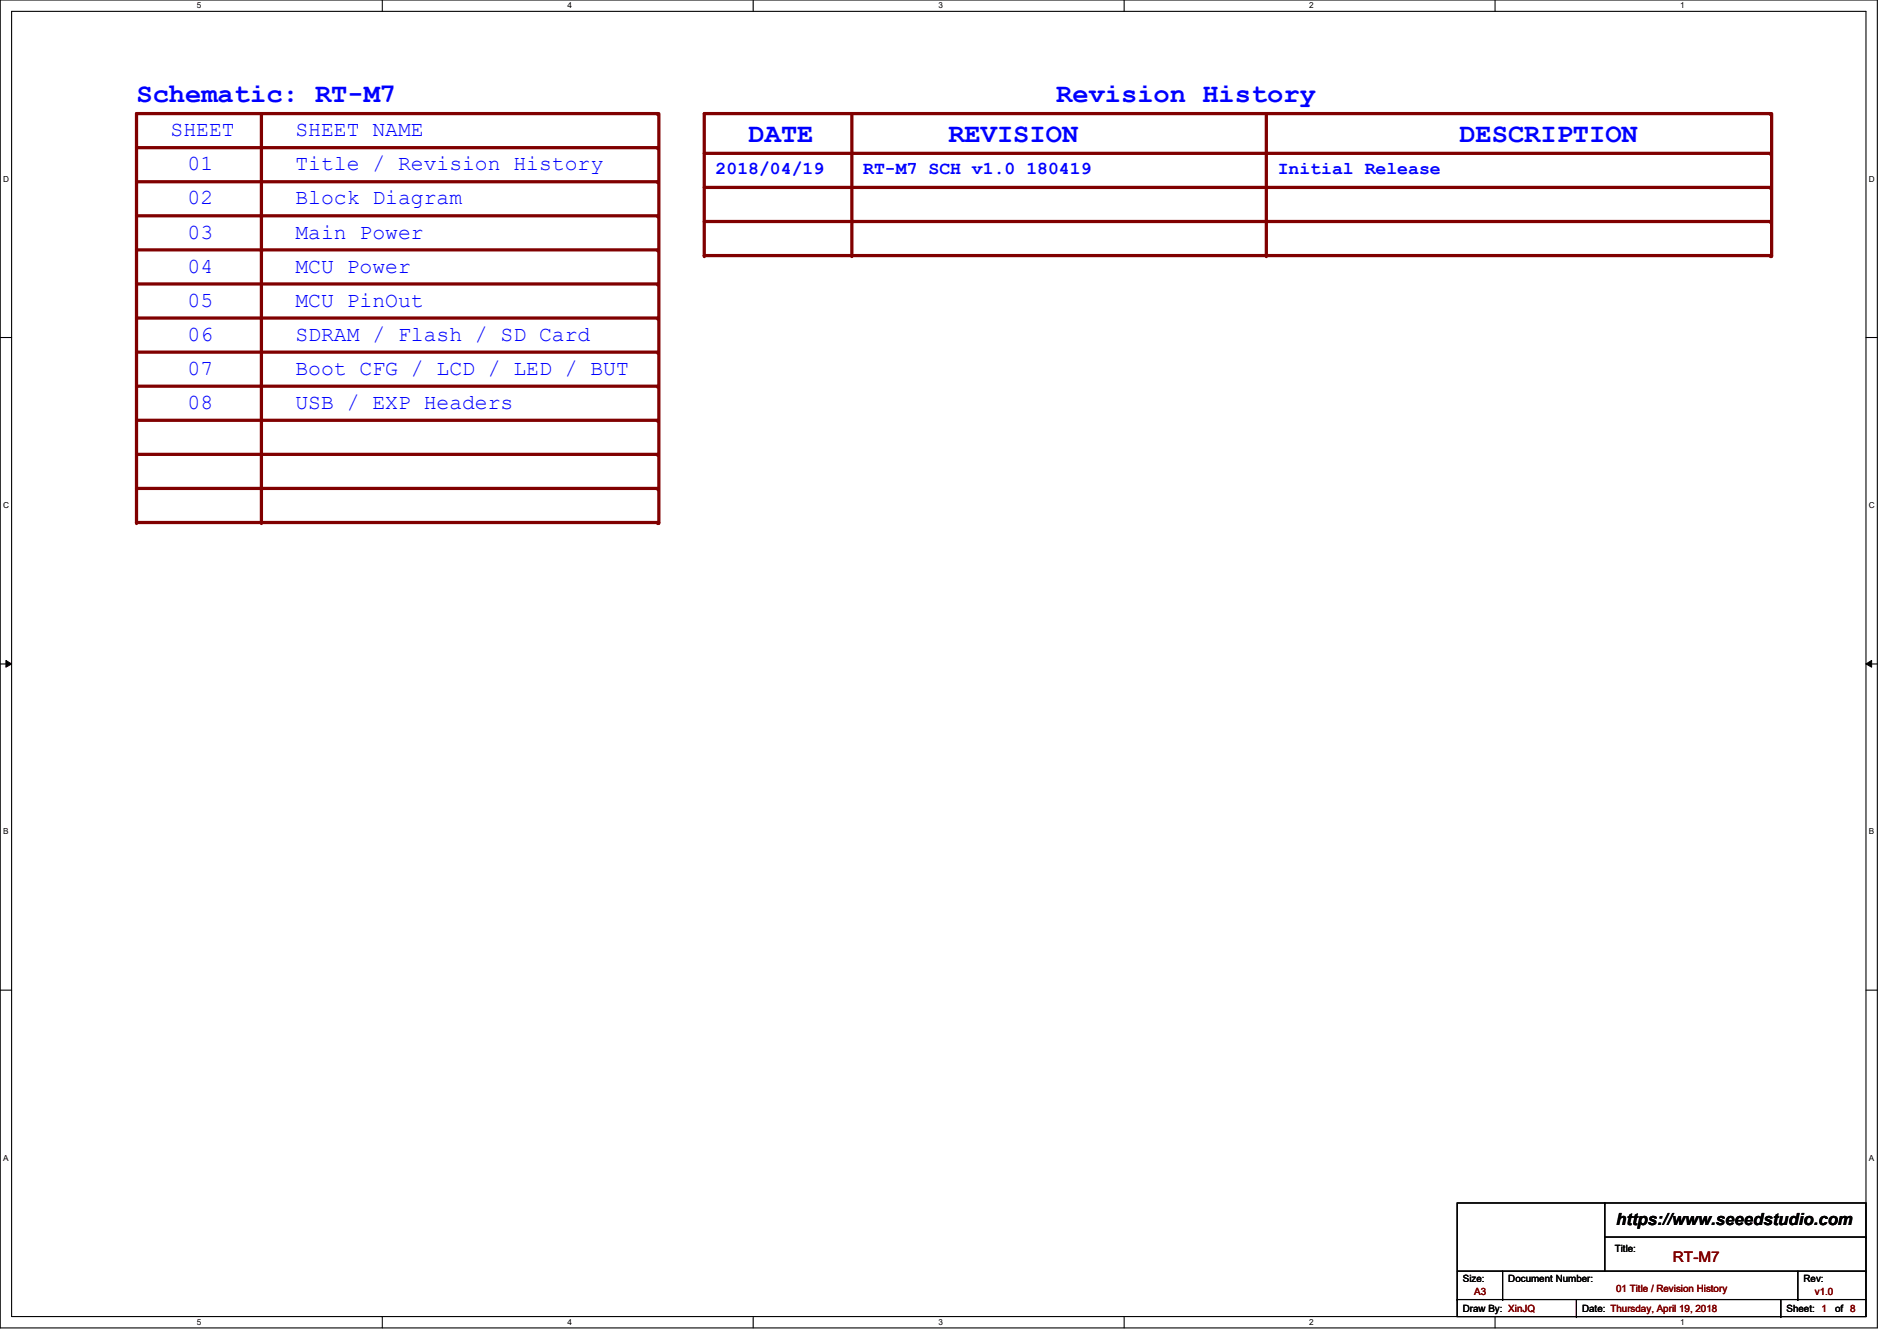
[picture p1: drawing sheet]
<svg xmlns="http://www.w3.org/2000/svg" width="297mm" height="210mm" viewBox="0 0 297 210" stroke-linecap="round" stroke-linejoin="round" font-family="sans-serif">
<path d="M0 0h294v207.9h-294zM1.8 1.8h290.4v204.3h-290.4z" fill="none" stroke="#000" stroke-width=".17"/>
<g fill="#fff">
<path d="M30.8 .2h.7v1.4h-.7z"/>
<path d="M30.8 206.2h.7v1.4h-.7z"/>
</g>
<path d="M59.9 0v1.8M59.9 206.1v1.8" fill="none" stroke="#000" stroke-width=".17"/>
<g fill="#fff">
<path d="M88.9 .2h.6v1.4h-.6z"/>
<path d="M88.9 206.2h.6v1.4h-.6z"/>
</g>
<path d="M117.9 0v1.8M117.9 206.1v1.8" fill="none" stroke="#000" stroke-width=".17"/>
<g fill="#fff">
<path d="M146.9 .2h.7v1.4h-.7z"/>
<path d="M146.9 206.2h.7v1.4h-.7z"/>
</g>
<path d="M176 0v1.8M176 206.1v1.8" fill="none" stroke="#000" stroke-width=".17"/>
<g fill="#fff">
<path d="M205 .2h.7v1.4h-.7z"/>
<path d="M205 206.2h.7v1.4h-.7z"/>
</g>
<path d="M234.1 0v1.8M234.1 206.1v1.8" fill="none" stroke="#000" stroke-width=".17"/>
<g fill="#fff">
<path d="M263.1 .2h.7v1.4h-.7z"/>
<path d="M263.1 206.2h.7v1.4h-.7z"/>
<path d="M.5 27.3h.9v1.4h-.9z"/>
<path d="M292.6 27.3h.9v1.4h-.9z"/>
<path d="M.5 78.4h.9v1.4h-.9z"/>
<path d="M292.6 78.4h.9v1.4h-.9z"/>
</g>
<path d="M0 52.8h1.8M292.2 52.8h1.8" fill="none" stroke="#000" stroke-width=".17"/>
<g fill="#fff">
<path d="M.5 129.5h.8v1.4h-.8z"/>
<path d="M292.6 129.5h.9v1.4h-.9z"/>
</g>
<path d="M0 103.9h1.8M292.2 103.9h1.8" fill="none" stroke="#000" stroke-width=".17"/>
<path d="M.9 103.4l.9 .5-.9 .5zM292.2 103.9l.9-.5v1z" fill="#000"/>
<path d="M.9 103.4l.9 .5-.9 .5zM292.2 103.9l.9-.5v1z" fill="none" stroke="#000" stroke-width=".16"/>
<g fill="#fff">
<path d="M.5 180.5h.8v1.4h-.8z"/>
<path d="M292.6 180.5h.9v1.4h-.9z"/>
</g>
<path d="M0 155h1.8M292.2 155h1.8" fill="none" stroke="#000" stroke-width=".17"/>
<path d="M21.4 17.8h81.6" fill="none" stroke="#800000" stroke-width=".51"/>
<circle cx="103" cy="17.8" r=".25" fill="#800000"/>
<path d="M110.3 17.8h166.9" fill="none" stroke="#800000" stroke-width=".51"/>
<circle cx="277.2" cy="17.8" r=".25" fill="#800000"/>
<path d="M21.4 23.1h81.6" fill="none" stroke="#800000" stroke-width=".51"/>
<circle cx="103" cy="23.1" r=".25" fill="#800000"/>
<path d="M110.3 24h166.9" fill="none" stroke="#800000" stroke-width=".51"/>
<circle cx="277.2" cy="24" r=".25" fill="#800000"/>
<path d="M21.4 28.4h81.6" fill="none" stroke="#800000" stroke-width=".51"/>
<circle cx="103" cy="28.4" r=".25" fill="#800000"/>
<path d="M110.3 29.3h166.9" fill="none" stroke="#800000" stroke-width=".51"/>
<circle cx="277.2" cy="29.3" r=".25" fill="#800000"/>
<path d="M21.4 33.8h81.6" fill="none" stroke="#800000" stroke-width=".51"/>
<circle cx="103" cy="33.8" r=".25" fill="#800000"/>
<path d="M110.3 34.7h166.9" fill="none" stroke="#800000" stroke-width=".51"/>
<circle cx="277.2" cy="34.7" r=".25" fill="#800000"/>
<path d="M21.4 39.1h81.6" fill="none" stroke="#800000" stroke-width=".51"/>
<circle cx="103" cy="39.1" r=".25" fill="#800000"/>
<path d="M110.3 40h166.9" fill="none" stroke="#800000" stroke-width=".51"/>
<circle cx="277.2" cy="40" r=".25" fill="#800000"/>
<path d="M21.4 44.4h81.6" fill="none" stroke="#800000" stroke-width=".51"/>
<circle cx="103" cy="44.4" r=".25" fill="#800000"/>
<path d="M21.4 49.8h81.6" fill="none" stroke="#800000" stroke-width=".51"/>
<circle cx="103" cy="49.8" r=".25" fill="#800000"/>
<path d="M110.3 17.8v22.2" fill="none" stroke="#800000" stroke-width=".51"/>
<circle cx="110.3" cy="40" r=".25" fill="#800000"/>
<path d="M133.4 17.8v22.2" fill="none" stroke="#800000" stroke-width=".51"/>
<circle cx="133.4" cy="40" r=".25" fill="#800000"/>
<path d="M198.3 17.8v22.2" fill="none" stroke="#800000" stroke-width=".51"/>
<circle cx="198.3" cy="40" r=".25" fill="#800000"/>
<path d="M277.4 17.8v22.2" fill="none" stroke="#800000" stroke-width=".51"/>
<circle cx="277.4" cy="40" r=".25" fill="#800000"/>
<path d="M21.4 55.1h81.6" fill="none" stroke="#800000" stroke-width=".51"/>
<circle cx="103" cy="55.1" r=".25" fill="#800000"/>
<path d="M40.9 17.8v64" fill="none" stroke="#800000" stroke-width=".51"/>
<circle cx="40.9" cy="81.8" r=".25" fill="#800000"/>
<path d="M103.2 17.8v64" fill="none" stroke="#800000" stroke-width=".51"/>
<circle cx="103.2" cy="81.8" r=".25" fill="#800000"/>
<path d="M21.4 17.8v64" fill="none" stroke="#800000" stroke-width=".51"/>
<circle cx="21.4" cy="81.8" r=".25" fill="#800000"/>
<path d="M21.4 60.5h81.6" fill="none" stroke="#800000" stroke-width=".51"/>
<circle cx="103" cy="60.5" r=".25" fill="#800000"/>
<path d="M21.4 65.8h81.6" fill="none" stroke="#800000" stroke-width=".51"/>
<circle cx="103" cy="65.8" r=".25" fill="#800000"/>
<path d="M21.4 71.1h81.6" fill="none" stroke="#800000" stroke-width=".51"/>
<circle cx="103" cy="71.1" r=".25" fill="#800000"/>
<path d="M21.4 76.5h81.6" fill="none" stroke="#800000" stroke-width=".51"/>
<circle cx="103" cy="76.5" r=".25" fill="#800000"/>
<path d="M21.4 81.8h81.6" fill="none" stroke="#800000" stroke-width=".51"/>
<circle cx="103" cy="81.8" r=".25" fill="#800000"/>
<g fill="none" stroke="#000" stroke-width=".17">
<path d="M228.2 188.3h64v17.8h-64zM228.2 199h64M235.3 199v4.4M251.3 188.3h.1M251.3 188.3v10.7M251.3 193.6h40.9M281.5 199v4.4M292.2 199h.1M292.2 193.6h.1M228.2 203.4h.1M228.2 203.4h64M235.3 203.4h.1"/>
<path d="M246.8 206.1h.1M246.8 203.4v2.7M278.8 206.1h.1M278.8 203.4v2.7M281.5 203.4h.1"/>
</g>
<g font-size="4.2" fill="#00f">
<text x="21.4" y="16">Schematic: RT-M7</text>
<text x="165.4" y="16">Revision History</text>
<text x="117.2" y="22.2">DATE</text>
<text x="148.5" y="22.2">REVISION</text>
<text x="228.5" y="22.2">DESCRIPTION</text>
</g>
<g font-size="3.3" fill="#00f">
<text x="26.7" y="21.3">SHEET</text>
<text x="46.3" y="21.3">SHEET NAME</text>
<text x="29.4" y="26.7">01</text>
<text x="46.3" y="26.7">Title / Revision History</text>
<text x="29.4" y="32">02</text>
<text x="46.3" y="32">Block Diagram</text>
<text x="29.4" y="37.3">03</text>
<text x="46.3" y="37.3">Main Power</text>
<text x="29.4" y="42.7">04</text>
<text x="46.3" y="42.7">MCU Power</text>
<text x="29.4" y="48">05</text>
<text x="29.4" y="53.3">06</text>
<text x="46.3" y="48">MCU PinOut</text>
<text x="46.3" y="53.3">SDRAM / Flash / SD Card</text>
<text x="29.4" y="58.7">07</text>
<text x="46.3" y="58.7">Boot CFG / LCD / LED / BUT</text>
<text x="29.4" y="64">08</text>
<text x="46.3" y="64">USB / EXP Headers</text>
</g>
<g font-size="2.8" fill="#00f">
<text x="112.1" y="27.3">2018/04/19</text>
<text x="135.2" y="27.3">RT-M7 SCH v1.0 180419</text>
<text x="200.1" y="27.3">Initial Release</text>
</g>
<text font-size="2.6" x="253.1" y="191.8">https://www.seeedstudio.com</text>
<text font-size="2.3" fill="#800000" x="262" y="197.5">RT-M7</text>
<g font-size="1.6">
<text x="252.9" y="196">Title:</text>
<text x="229.1" y="200.7">Size:</text>
<text x="236.2" y="200.7">Document Number:</text>
<text x="282.4" y="200.7">Rev:</text>
<text x="229.1" y="205.4">Draw By: XinJQ</text>
<text x="247.7" y="205.4">Date: Thursday, April 19, 2018</text>
<text x="279.7" y="205.4">Sheet: 1</text>
<text x="287.4" y="205.4">of 8</text>
</g>
<g font-size="1.6" fill="#800000">
<text x="230.8" y="202.7">A3</text>
<text x="253.1" y="202.2">01 Title / Revision History</text>
<text x="284.2" y="202.7">v1.0</text>
</g>
<g font-size="1.3">
<text x="30.8" y="1.3">5</text>
<text x="88.9" y="1.3">4</text>
<text x="146.9" y="1.3">3</text>
<text x="205" y="1.3">2</text>
<text x="263.1" y="1.3">1</text>
<text x=".5" y="28.4">D</text>
<text x="292.6" y="28.4">D</text>
<text x=".5" y="79.5">C</text>
<text x="292.6" y="79.5">C</text>
<text x=".5" y="130.6">B</text>
<text x="292.6" y="130.6">B</text>
<text x=".5" y="181.7">A</text>
<text x="292.6" y="181.7">A</text>
<text x="30.8" y="207.4">5</text>
<text x="88.9" y="207.4">4</text>
<text x="146.9" y="207.4">3</text>
<text x="205" y="207.4">2</text>
<text x="263.1" y="207.4">1</text>
</g>
</svg>
